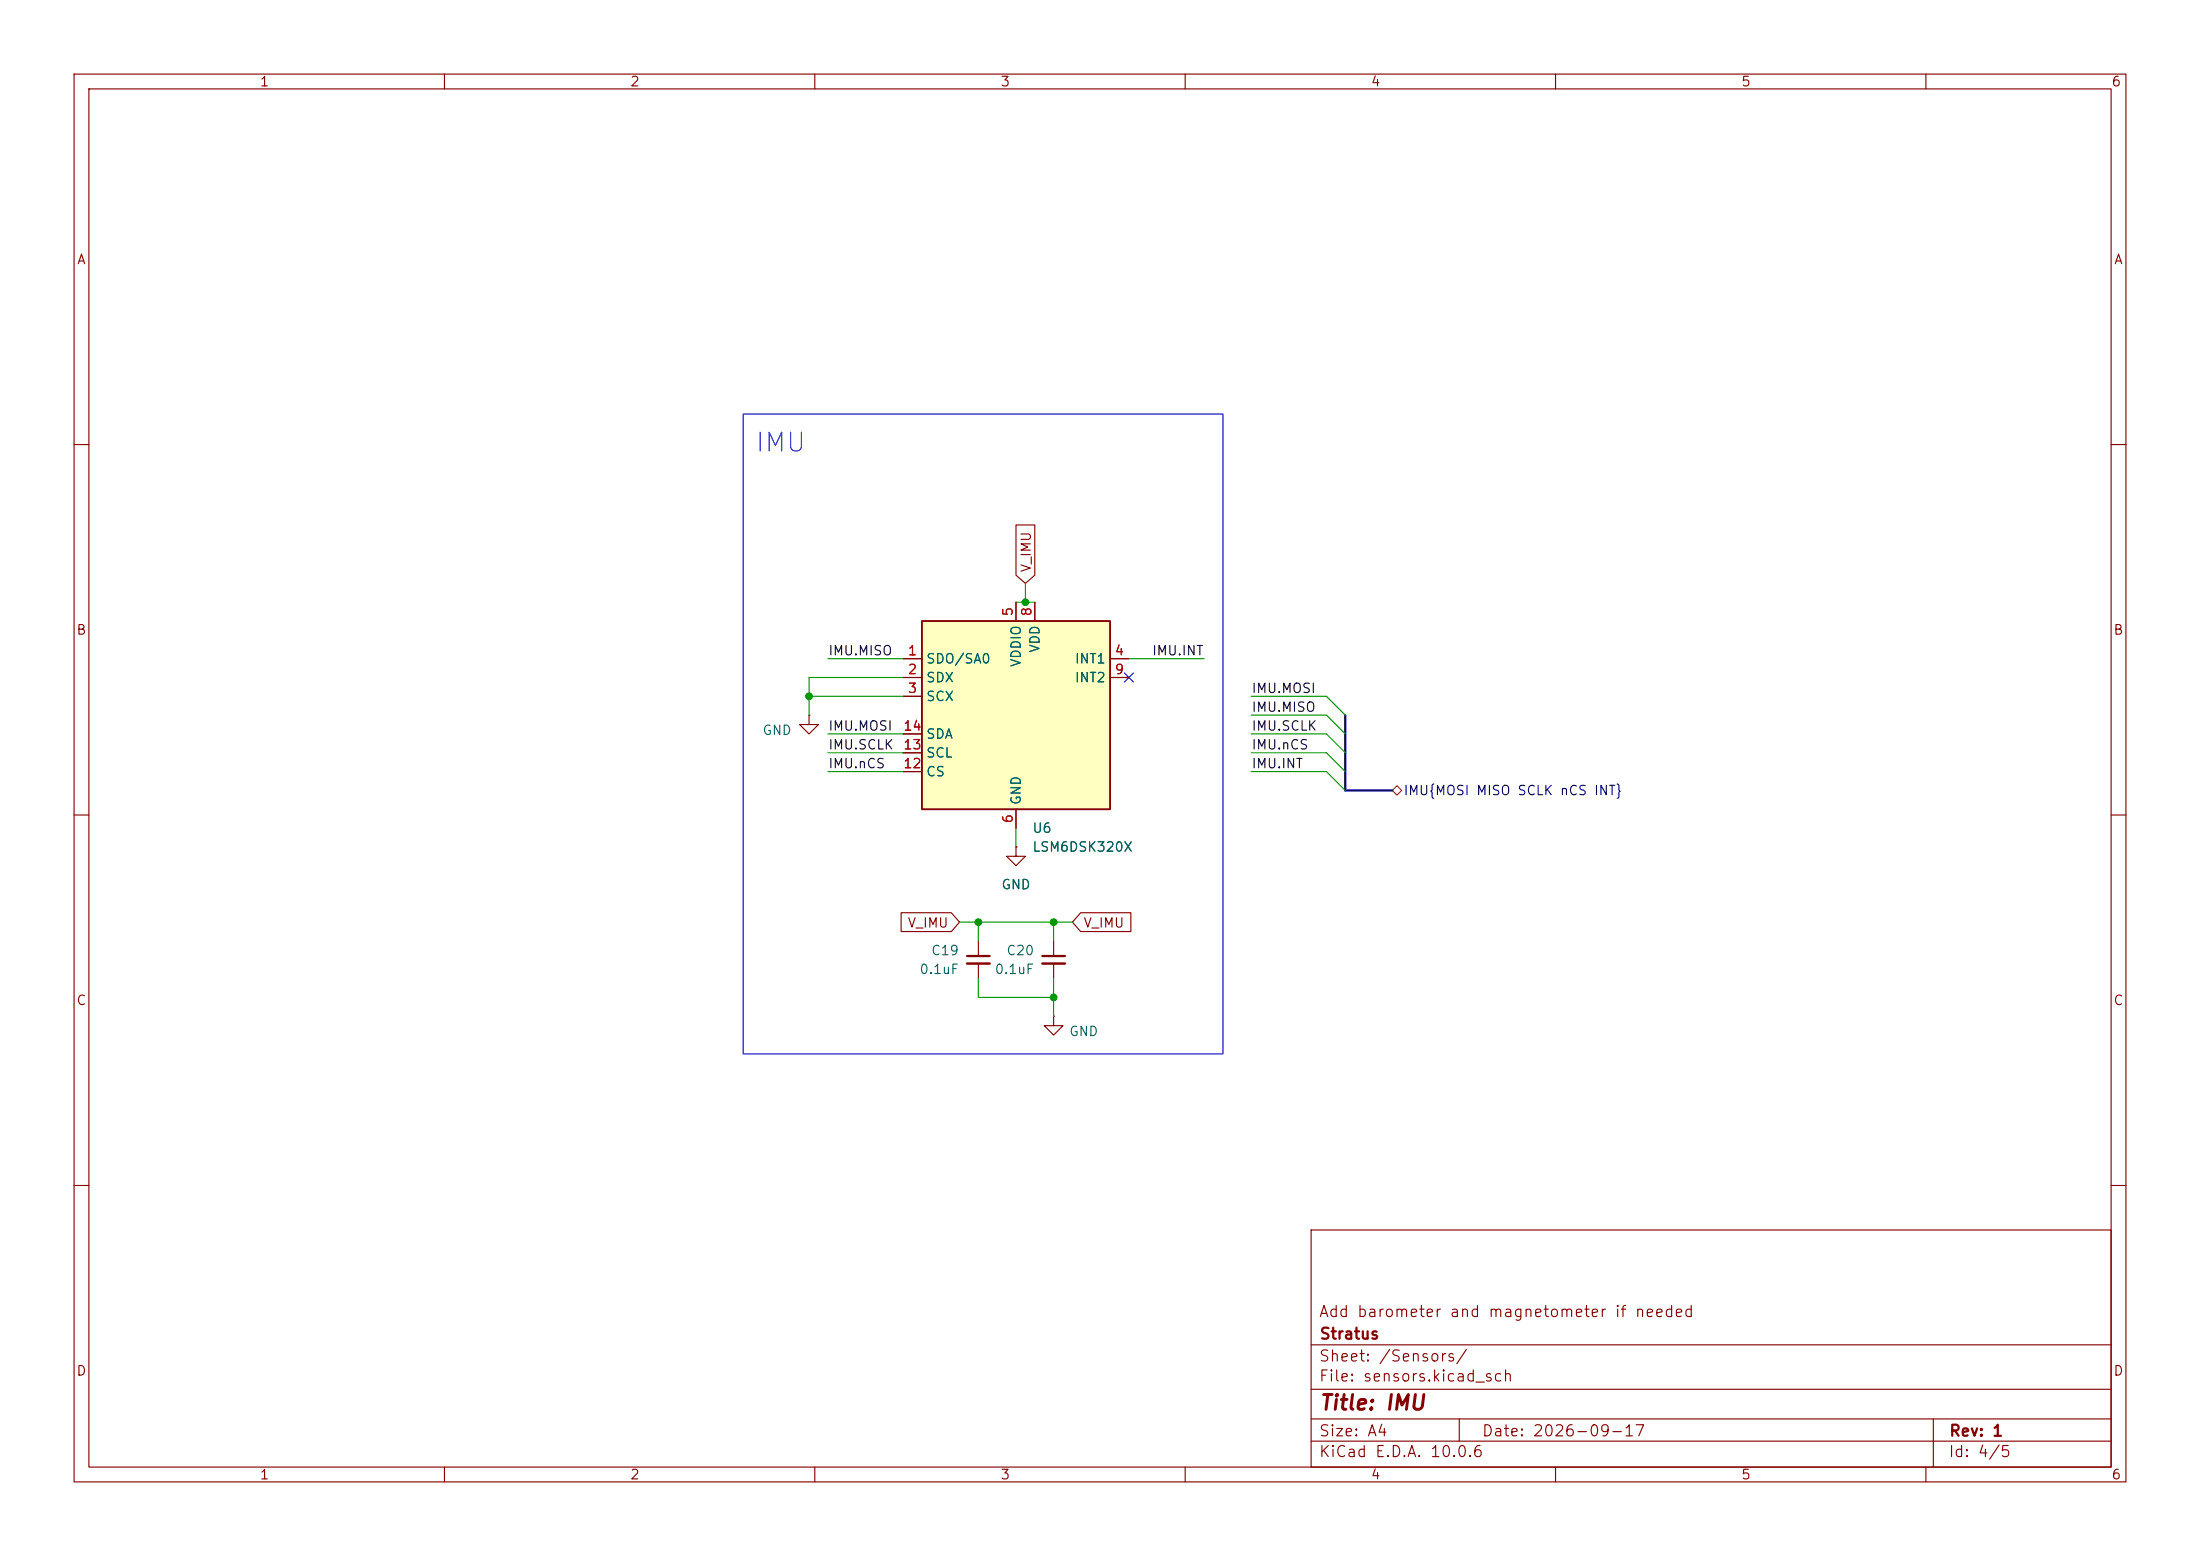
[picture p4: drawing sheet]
(kicad_sch
 (version 20260306)
 (generator "eeschema")
 (generator_version "10.0")
 (paper "A4")
 (title_block
  (title "IMU")
  (date "2026-09-17")
  (rev "1")
  (company "Stratus")
  (comment 1 "Add barometer and magnetometer if needed"))
 (lib_symbols
  (symbol "Device:C_Small"
   (pin_numbers (hide yes))
   (pin_names
    (offset 0.254) (hide yes)) (exclude_from_sim no) (in_bom yes) (on_board yes)
   (in_pos_files yes)
   (duplicate_pin_numbers_are_jumpers no)
   (property "Reference" "C" (at 0.254 1.778 0) (show_name no) (do_not_autoplace no) (effects (font (size 1.27 1.27)) (justify left)))
   (property "Value" "C_Small" (at 0.254 -2.032 0) (show_name no) (do_not_autoplace no) (effects (font (size 1.27 1.27)) (justify left)))
   (property "Footprint" "" (at 0 0 0) (show_name no) (do_not_autoplace no) (hide yes) (effects (font (size 1.27 1.27))))
   (property "Datasheet" "" (at 0 0 0) (show_name no) (do_not_autoplace no) (hide yes) (effects (font (size 1.27 1.27))))
   (property "Description" "Unpolarized capacitor, small symbol" (at 0 0 0) (show_name no) (do_not_autoplace no) (hide yes) (effects (font (size 1.27 1.27))))
   (symbol "C_Small_0_1"
    (polyline (pts (xy -1.524 0.508) (xy 1.524 0.508)) (stroke (width 0.3048) (type default)) (fill (type none)))
    (polyline (pts (xy -1.524 -0.508) (xy 1.524 -0.508)) (stroke (width 0.3302) (type default)) (fill (type none))))
   (symbol "C_Small_1_1"
    (pin passive line (at 0 2.54 270) (length 2.032) (name "" (effects (font (size 1.27 1.27)))) (number "1" (effects (font (size 1.27 1.27)))))
    (pin passive line (at 0 -2.54 90) (length 2.032) (name "" (effects (font (size 1.27 1.27)))) (number "2" (effects (font (size 1.27 1.27))))))
   (embedded_fonts no))
  (symbol "Sensor_Motion:LSM6DS3" (exclude_from_sim no) (in_bom yes) (on_board yes)
   (in_pos_files yes)
   (duplicate_pin_numbers_are_jumpers no)
   (property "Reference" "U" (at -11.43 15.24 0) (show_name no) (do_not_autoplace no) (effects (font (size 1.27 1.27)) (justify left)))
   (property "Value" "LSM6DS3" (at -11.43 12.7 0) (show_name no) (do_not_autoplace no) (effects (font (size 1.27 1.27)) (justify left bottom)))
   (property "Footprint" "Package_LGA:LGA-14_3x2.5mm_P0.5mm_LayoutBorder3x4y" (at -10.16 -17.78 0) (show_name no) (do_not_autoplace no) (hide yes) (effects (font (size 1.27 1.27)) (justify left)))
   (property "Datasheet" "https://www.st.com/resource/en/datasheet/lsm6ds3tr-c.pdf" (at 2.54 -16.51 0) (show_name no) (do_not_autoplace no) (hide yes) (effects (font (size 1.27 1.27))))
   (property "Description" "I2C/SPI, iNEMO inertial module: always-on 3D accelerometer and 3D gyroscope" (at 0 0 0) (show_name no) (do_not_autoplace no) (hide yes) (effects (font (size 1.27 1.27))))
   (symbol "LSM6DS3_0_1"
    (rectangle (start -12.7 12.7) (end 12.7 -12.7) (stroke (width 0.254) (type default)) (fill (type background))))
   (symbol "LSM6DS3_1_1"
    (pin bidirectional line (at -15.24 7.62 0) (length 2.54) (name "SDO/SA0" (effects (font (size 1.27 1.27)))) (number "1" (effects (font (size 1.27 1.27)))))
    (pin bidirectional line (at -15.24 5.08 0) (length 2.54) (name "SDX" (effects (font (size 1.27 1.27)))) (number "2" (effects (font (size 1.27 1.27)))))
    (pin input line (at -15.24 2.54 0) (length 2.54) (name "SCX" (effects (font (size 1.27 1.27)))) (number "3" (effects (font (size 1.27 1.27)))))
    (pin output line (at 15.24 7.62 180) (length 2.54) (name "INT1" (effects (font (size 1.27 1.27)))) (number "4" (effects (font (size 1.27 1.27)))))
    (pin power_in line (at 0 15.24 270) (length 2.54) (name "VDDIO" (effects (font (size 1.27 1.27)))) (number "5" (effects (font (size 1.27 1.27)))))
    (pin power_in line (at 0 -15.24 90) (length 2.54) (name "GND" (effects (font (size 1.27 1.27)))) (number "6" (effects (font (size 1.27 1.27)))))
    (pin passive line (at 0 -15.24 90) (length 2.54) (hide yes) (name "GND" (effects (font (size 1.27 1.27)))) (number "7" (effects (font (size 1.27 1.27)))))
    (pin power_in line (at 2.54 15.24 270) (length 2.54) (name "VDD" (effects (font (size 1.27 1.27)))) (number "8" (effects (font (size 1.27 1.27)))))
    (pin output line (at 15.24 5.08 180) (length 2.54) (name "INT2" (effects (font (size 1.27 1.27)))) (number "9" (effects (font (size 1.27 1.27)))))
    (pin no_connect line (at 12.7 -5.08 180) (length 3.81) (hide yes) (name "NC" (effects (font (size 1.27 1.27)))) (number "10" (effects (font (size 1.27 1.27)))))
    (pin no_connect line (at 12.7 -2.54 180) (length 3.81) (hide yes) (name "NC" (effects (font (size 1.27 1.27)))) (number "11" (effects (font (size 1.27 1.27)))))
    (pin input line (at -15.24 -7.62 0) (length 2.54) (name "CS" (effects (font (size 1.27 1.27)))) (number "12" (effects (font (size 1.27 1.27)))))
    (pin input line (at -15.24 -5.08 0) (length 2.54) (name "SCL" (effects (font (size 1.27 1.27)))) (number "13" (effects (font (size 1.27 1.27)))))
    (pin bidirectional line (at -15.24 -2.54 0) (length 2.54) (name "SDA" (effects (font (size 1.27 1.27)))) (number "14" (effects (font (size 1.27 1.27))))))
   (embedded_fonts no))
  (symbol "power:GND"
   (power global)
   (pin_numbers (hide yes))
   (pin_names
    (offset 0) (hide yes)) (exclude_from_sim no) (in_bom yes) (on_board yes)
   (in_pos_files yes)
   (duplicate_pin_numbers_are_jumpers no)
   (property "Reference" "#PWR" (at 0 -6.35 0) (show_name no) (do_not_autoplace no) (hide yes) (effects (font (size 1.27 1.27))))
   (property "Value" "GND" (at 0 -3.81 0) (show_name no) (do_not_autoplace no) (effects (font (size 1.27 1.27))))
   (property "Footprint" "" (at 0 0 0) (show_name no) (do_not_autoplace no) (hide yes) (effects (font (size 1.27 1.27))))
   (property "Datasheet" "" (at 0 0 0) (show_name no) (do_not_autoplace no) (hide yes) (effects (font (size 1.27 1.27))))
   (property "Description" "Power symbol creates a global label with name \"GND\" , ground" (at 0 0 0) (show_name no) (do_not_autoplace no) (hide yes) (effects (font (size 1.27 1.27))))
   (symbol "GND_0_1"
    (polyline (pts (xy 0 0) (xy 0 -1.27) (xy 1.27 -1.27) (xy 0 -2.54) (xy -1.27 -1.27) (xy 0 -1.27)) (stroke (width 0) (type default)) (fill (type none))))
   (symbol "GND_1_1"
    (pin power_in line (at 0 0 270) (length 0) (name "" (effects (font (size 1.27 1.27)))) (number "1" (effects (font (size 1.27 1.27))))))
   (embedded_fonts no)))
 (rectangle
  (start 100.33 55.88)
  (end 165.1 142.24)
  (stroke (width 0) (type default))
  (fill (type none)))
 (text "IMU"
  (exclude_from_sim no)
  (at 105.41 59.944 0)
  (effects (font (size 2.54 2.54))))
 (junction
  (at 138.43 81.28)
  (diameter 0)
  (color 0 0 0 0))
 (junction
  (at 142.24 124.46)
  (diameter 0)
  (color 0 0 0 0))
 (junction
  (at 109.22 93.98)
  (diameter 0)
  (color 0 0 0 0))
 (junction
  (at 132.08 124.46)
  (diameter 0)
  (color 0 0 0 0))
 (junction
  (at 142.24 134.62)
  (diameter 0)
  (color 0 0 0 0))
 (no_connect
  (at 152.4 91.44))
 (bus_entry
  (at 179.07 101.6)
  (size 2.54 2.54)
  (stroke (width 0) (type default)))
 (bus_entry
  (at 179.07 93.98)
  (size 2.54 2.54)
  (stroke (width 0) (type default)))
 (bus_entry
  (at 179.07 104.14)
  (size 2.54 2.54)
  (stroke (width 0) (type default)))
 (bus_entry
  (at 179.07 96.52)
  (size 2.54 2.54)
  (stroke (width 0) (type default)))
 (bus_entry
  (at 179.07 99.06)
  (size 2.54 2.54)
  (stroke (width 0) (type default)))
 (wire
  (pts (xy 132.08 132.08) (xy 132.08 134.62))
  (stroke (width 0) (type default)))
 (wire
  (pts (xy 109.22 96.52) (xy 109.22 93.98))
  (stroke (width 0) (type default)))
 (wire
  (pts (xy 132.08 124.46) (xy 132.08 127))
  (stroke (width 0) (type default)))
 (wire
  (pts (xy 137.16 81.28) (xy 138.43 81.28))
  (stroke (width 0) (type default)))
 (wire
  (pts (xy 121.92 101.6) (xy 111.76 101.6))
  (stroke (width 0) (type default)))
 (wire
  (pts (xy 132.08 124.46) (xy 142.24 124.46))
  (stroke (width 0) (type default)))
 (wire
  (pts (xy 129.54 124.46) (xy 132.08 124.46))
  (stroke (width 0) (type default)))
 (bus
  (pts (xy 187.96 106.68) (xy 181.61 106.68))
  (stroke (width 0) (type default)))
 (wire
  (pts (xy 138.43 78.74) (xy 138.43 81.28))
  (stroke (width 0) (type default)))
 (wire
  (pts (xy 168.91 93.98) (xy 179.07 93.98))
  (stroke (width 0) (type default)))
 (wire
  (pts (xy 109.22 93.98) (xy 121.92 93.98))
  (stroke (width 0) (type default)))
 (wire
  (pts (xy 152.4 88.9) (xy 162.56 88.9))
  (stroke (width 0) (type default)))
 (wire
  (pts (xy 142.24 137.16) (xy 142.24 134.62))
  (stroke (width 0) (type default)))
 (wire
  (pts (xy 142.24 134.62) (xy 142.24 132.08))
  (stroke (width 0) (type default)))
 (wire
  (pts (xy 121.92 99.06) (xy 111.76 99.06))
  (stroke (width 0) (type default)))
 (wire
  (pts (xy 121.92 104.14) (xy 111.76 104.14))
  (stroke (width 0) (type default)))
 (wire
  (pts (xy 137.16 111.76) (xy 137.16 114.3))
  (stroke (width 0) (type default)))
 (wire
  (pts (xy 168.91 96.52) (xy 179.07 96.52))
  (stroke (width 0) (type default)))
 (wire
  (pts (xy 121.92 91.44) (xy 109.22 91.44))
  (stroke (width 0) (type default)))
 (wire
  (pts (xy 168.91 101.6) (xy 179.07 101.6))
  (stroke (width 0) (type default)))
 (wire
  (pts (xy 121.92 88.9) (xy 111.76 88.9))
  (stroke (width 0) (type default)))
 (wire
  (pts (xy 142.24 124.46) (xy 142.24 127))
  (stroke (width 0) (type default)))
 (wire
  (pts (xy 168.91 104.14) (xy 179.07 104.14))
  (stroke (width 0) (type default)))
 (bus
  (pts (xy 181.61 96.52) (xy 181.61 106.68))
  (stroke (width 0) (type default)))
 (wire
  (pts (xy 168.91 99.06) (xy 179.07 99.06))
  (stroke (width 0) (type default)))
 (wire
  (pts (xy 109.22 91.44) (xy 109.22 93.98))
  (stroke (width 0) (type default)))
 (wire
  (pts (xy 132.08 134.62) (xy 142.24 134.62))
  (stroke (width 0) (type default)))
 (wire
  (pts (xy 138.43 81.28) (xy 139.7 81.28))
  (stroke (width 0) (type default)))
 (wire
  (pts (xy 144.78 124.46) (xy 142.24 124.46))
  (stroke (width 0) (type default)))
 (label "IMU.MISO"
  (at 111.76 88.9 0)
  (effects (font (size 1.27 1.27)) (justify left bottom)))
 (label "IMU.INT"
  (at 168.91 104.14 0)
  (effects (font (size 1.27 1.27)) (justify left bottom)))
 (label "IMU.MISO"
  (at 168.91 96.52 0)
  (effects (font (size 1.27 1.27)) (justify left bottom)))
 (label "IMU.INT"
  (at 162.56 88.9 180)
  (effects (font (size 1.27 1.27)) (justify right bottom)))
 (label "IMU.SCLK"
  (at 168.91 99.06 0)
  (effects (font (size 1.27 1.27)) (justify left bottom)))
 (label "IMU.MOSI"
  (at 168.91 93.98 0)
  (effects (font (size 1.27 1.27)) (justify left bottom)))
 (label "IMU.SCLK"
  (at 111.76 101.6 0)
  (effects (font (size 1.27 1.27)) (justify left bottom)))
 (label "IMU.MOSI"
  (at 111.76 99.06 0)
  (effects (font (size 1.27 1.27)) (justify left bottom)))
 (label "IMU.nCS"
  (at 111.76 104.14 0)
  (effects (font (size 1.27 1.27)) (justify left bottom)))
 (label "IMU.nCS"
  (at 168.91 101.6 0)
  (effects (font (size 1.27 1.27)) (justify left bottom)))
 (global_label "V_IMU"
  (shape input)
  (at 138.43 78.74 90)
  (fields_autoplaced yes)
  (effects (font (size 1.27 1.27)) (justify left))
  (property "Intersheetrefs" "${INTERSHEET_REFS}" (at 138.43 70.3119 90) (hide yes) (show_name no) (do_not_autoplace no) (effects (font (size 1.27 1.27)) (justify left))))
 (global_label "V_IMU"
  (shape input)
  (at 144.78 124.46 0)
  (fields_autoplaced yes)
  (effects (font (size 1.27 1.27)) (justify left))
  (property "Intersheetrefs" "${INTERSHEET_REFS}" (at 153.2081 124.46 0) (hide yes) (show_name no) (do_not_autoplace no) (effects (font (size 1.27 1.27)) (justify left))))
 (global_label "V_IMU"
  (shape input)
  (at 129.54 124.46 180)
  (fields_autoplaced yes)
  (effects (font (size 1.27 1.27)) (justify right))
  (property "Intersheetrefs" "${INTERSHEET_REFS}" (at 121.1119 124.46 0) (hide yes) (show_name no) (do_not_autoplace no) (effects (font (size 1.27 1.27)) (justify right))))
 (hierarchical_label "IMU{MOSI MISO SCLK nCS INT}"
  (shape bidirectional)
  (at 187.96 106.68 0)
  (effects (font (size 1.27 1.27)) (justify left)))
 (symbol
  (lib_id "power:GND")
  (at 142.24 137.16 0)
  (unit 1)
  (body_style 1)
  (exclude_from_sim no)
  (in_bom yes)
  (on_board yes)
  (in_pos_files yes)
  (dnp no)
  (property "Reference" "#PWR028" (at 142.24 143.51 0) (hide yes) (show_name no) (do_not_autoplace no) (effects (font (size 1.27 1.27))))
  (property "Value" "GND" (at 146.304 139.192 0) (show_name no) (do_not_autoplace no) (effects (font (size 1.27 1.27))))
  (property "Footprint" "" (at 142.24 137.16 0) (hide yes) (show_name no) (do_not_autoplace no) (effects (font (size 1.27 1.27))))
  (property "Datasheet" "" (at 142.24 137.16 0) (hide yes) (show_name no) (do_not_autoplace no) (effects (font (size 1.27 1.27))))
  (property "Description" "Power symbol creates a global label with name \"GND\" , ground" (at 142.24 137.16 0) (hide yes) (show_name no) (do_not_autoplace no) (effects (font (size 1.27 1.27))))
  (pin "1"))
 (symbol
  (lib_id "power:GND")
  (at 137.16 114.3 0)
  (unit 1)
  (body_style 1)
  (exclude_from_sim no)
  (in_bom yes)
  (on_board yes)
  (in_pos_files yes)
  (dnp no)
  (fields_autoplaced yes)
  (property "Reference" "#PWR029" (at 137.16 120.65 0) (hide yes) (show_name no) (do_not_autoplace no) (effects (font (size 1.27 1.27))))
  (property "Value" "GND" (at 137.16 119.38 0) (show_name no) (do_not_autoplace no) (effects (font (size 1.27 1.27))))
  (property "Footprint" "" (at 137.16 114.3 0) (hide yes) (show_name no) (do_not_autoplace no) (effects (font (size 1.27 1.27))))
  (property "Datasheet" "" (at 137.16 114.3 0) (hide yes) (show_name no) (do_not_autoplace no) (effects (font (size 1.27 1.27))))
  (property "Description" "Power symbol creates a global label with name \"GND\" , ground" (at 137.16 114.3 0) (hide yes) (show_name no) (do_not_autoplace no) (effects (font (size 1.27 1.27))))
  (pin "1"))
 (symbol
  (lib_id "Device:C_Small")
  (at 142.24 129.54 0)
  (mirror y)
  (unit 1)
  (body_style 1)
  (exclude_from_sim no)
  (in_bom yes)
  (on_board yes)
  (in_pos_files yes)
  (dnp no)
  (property "Reference" "C20" (at 139.7 128.2762 0) (show_name no) (do_not_autoplace no) (effects (font (size 1.27 1.27)) (justify left)))
  (property "Value" "0.1uF" (at 139.7 130.8162 0) (show_name no) (do_not_autoplace no) (effects (font (size 1.27 1.27)) (justify left)))
  (property "Footprint" "Stratus:C_0402" (at 142.24 129.54 0) (hide yes) (show_name no) (do_not_autoplace no) (effects (font (size 1.27 1.27))))
  (property "Datasheet" "" (at 142.24 129.54 0) (hide yes) (show_name no) (do_not_autoplace no) (effects (font (size 1.27 1.27))))
  (property "Description" "0402 0.1uF 35V" (at 142.24 129.54 0) (hide yes) (show_name no) (do_not_autoplace no) (effects (font (size 1.27 1.27))))
  (property "LCSC#" "C343047" (at 142.24 129.54 0) (hide yes) (show_name no) (do_not_autoplace no) (effects (font (size 1.27 1.27))))
  (property "MFR" "TDK" (at 142.24 129.54 0) (hide yes) (show_name no) (do_not_autoplace no) (effects (font (size 1.27 1.27))))
  (property "MPN" "CGA2B3X7R1V104KT0Y0F" (at 142.24 129.54 0) (hide yes) (show_name no) (do_not_autoplace no) (effects (font (size 1.27 1.27))))
  (pin "2")
  (pin "1"))
 (symbol
  (lib_id "Sensor_Motion:LSM6DS3")
  (at 137.16 96.52 0)
  (unit 1)
  (body_style 1)
  (exclude_from_sim no)
  (in_bom yes)
  (on_board yes)
  (in_pos_files yes)
  (dnp no)
  (fields_autoplaced yes)
  (property "Reference" "U6" (at 139.3033 111.76 0) (show_name no) (do_not_autoplace no) (effects (font (size 1.27 1.27)) (justify left)))
  (property "Value" "LSM6DSK320X" (at 139.3033 114.3 0) (show_name no) (do_not_autoplace no) (effects (font (size 1.27 1.27)) (justify left)))
  (property "Footprint" "Stratus:LSM6DSK320X" (at 127 114.3 0) (hide yes) (show_name no) (do_not_autoplace no) (effects (font (size 1.27 1.27)) (justify left)))
  (property "Datasheet" "https://www.st.com/resource/en/datasheet/lsm6ds3tr-c.pdf" (at 139.7 113.03 0) (hide yes) (show_name no) (do_not_autoplace no) (effects (font (size 1.27 1.27))))
  (property "Description" "I2C/SPI, iNEMO inertial module: always-on 3D accelerometer and 3D gyroscope" (at 137.16 96.52 0) (hide yes) (show_name no) (do_not_autoplace no) (effects (font (size 1.27 1.27))))
  (property "LCSC#" "C53025794" (at 137.16 96.52 0) (hide yes) (show_name no) (do_not_autoplace no) (effects (font (size 1.27 1.27))))
  (property "MFR" "ST" (at 137.16 96.52 0) (hide yes) (show_name no) (do_not_autoplace no) (effects (font (size 1.27 1.27))))
  (property "MPN" "LSM6DSK320XTR" (at 137.16 96.52 0) (hide yes) (show_name no) (do_not_autoplace no) (effects (font (size 1.27 1.27))))
  (pin "8")
  (pin "6")
  (pin "3")
  (pin "10")
  (pin "4")
  (pin "2")
  (pin "7")
  (pin "1")
  (pin "5")
  (pin "9")
  (pin "11")
  (pin "13")
  (pin "12")
  (pin "14"))
 (symbol
  (lib_id "Device:C_Small")
  (at 132.08 129.54 0)
  (mirror y)
  (unit 1)
  (body_style 1)
  (exclude_from_sim no)
  (in_bom yes)
  (on_board yes)
  (in_pos_files yes)
  (dnp no)
  (property "Reference" "C19" (at 129.54 128.2762 0) (show_name no) (do_not_autoplace no) (effects (font (size 1.27 1.27)) (justify left)))
  (property "Value" "0.1uF" (at 129.54 130.8162 0) (show_name no) (do_not_autoplace no) (effects (font (size 1.27 1.27)) (justify left)))
  (property "Footprint" "Stratus:C_0402" (at 132.08 129.54 0) (hide yes) (show_name no) (do_not_autoplace no) (effects (font (size 1.27 1.27))))
  (property "Datasheet" "" (at 132.08 129.54 0) (hide yes) (show_name no) (do_not_autoplace no) (effects (font (size 1.27 1.27))))
  (property "Description" "0402 0.1uF 35V" (at 132.08 129.54 0) (hide yes) (show_name no) (do_not_autoplace no) (effects (font (size 1.27 1.27))))
  (property "LCSC#" "C343047" (at 132.08 129.54 0) (hide yes) (show_name no) (do_not_autoplace no) (effects (font (size 1.27 1.27))))
  (property "MFR" "TDK" (at 132.08 129.54 0) (hide yes) (show_name no) (do_not_autoplace no) (effects (font (size 1.27 1.27))))
  (property "MPN" "CGA2B3X7R1V104KT0Y0F" (at 132.08 129.54 0) (hide yes) (show_name no) (do_not_autoplace no) (effects (font (size 1.27 1.27))))
  (pin "2")
  (pin "1"))
 (symbol
  (lib_id "power:GND")
  (at 109.22 96.52 0)
  (unit 1)
  (body_style 1)
  (exclude_from_sim no)
  (in_bom yes)
  (on_board yes)
  (in_pos_files yes)
  (dnp no)
  (property "Reference" "#PWR057" (at 109.22 102.87 0) (hide yes) (show_name no) (do_not_autoplace no) (effects (font (size 1.27 1.27))))
  (property "Value" "GND" (at 104.902 98.552 0) (show_name no) (do_not_autoplace no) (effects (font (size 1.27 1.27))))
  (property "Footprint" "" (at 109.22 96.52 0) (hide yes) (show_name no) (do_not_autoplace no) (effects (font (size 1.27 1.27))))
  (property "Datasheet" "" (at 109.22 96.52 0) (hide yes) (show_name no) (do_not_autoplace no) (effects (font (size 1.27 1.27))))
  (property "Description" "Power symbol creates a global label with name \"GND\" , ground" (at 109.22 96.52 0) (hide yes) (show_name no) (do_not_autoplace no) (effects (font (size 1.27 1.27))))
  (pin "1")))
